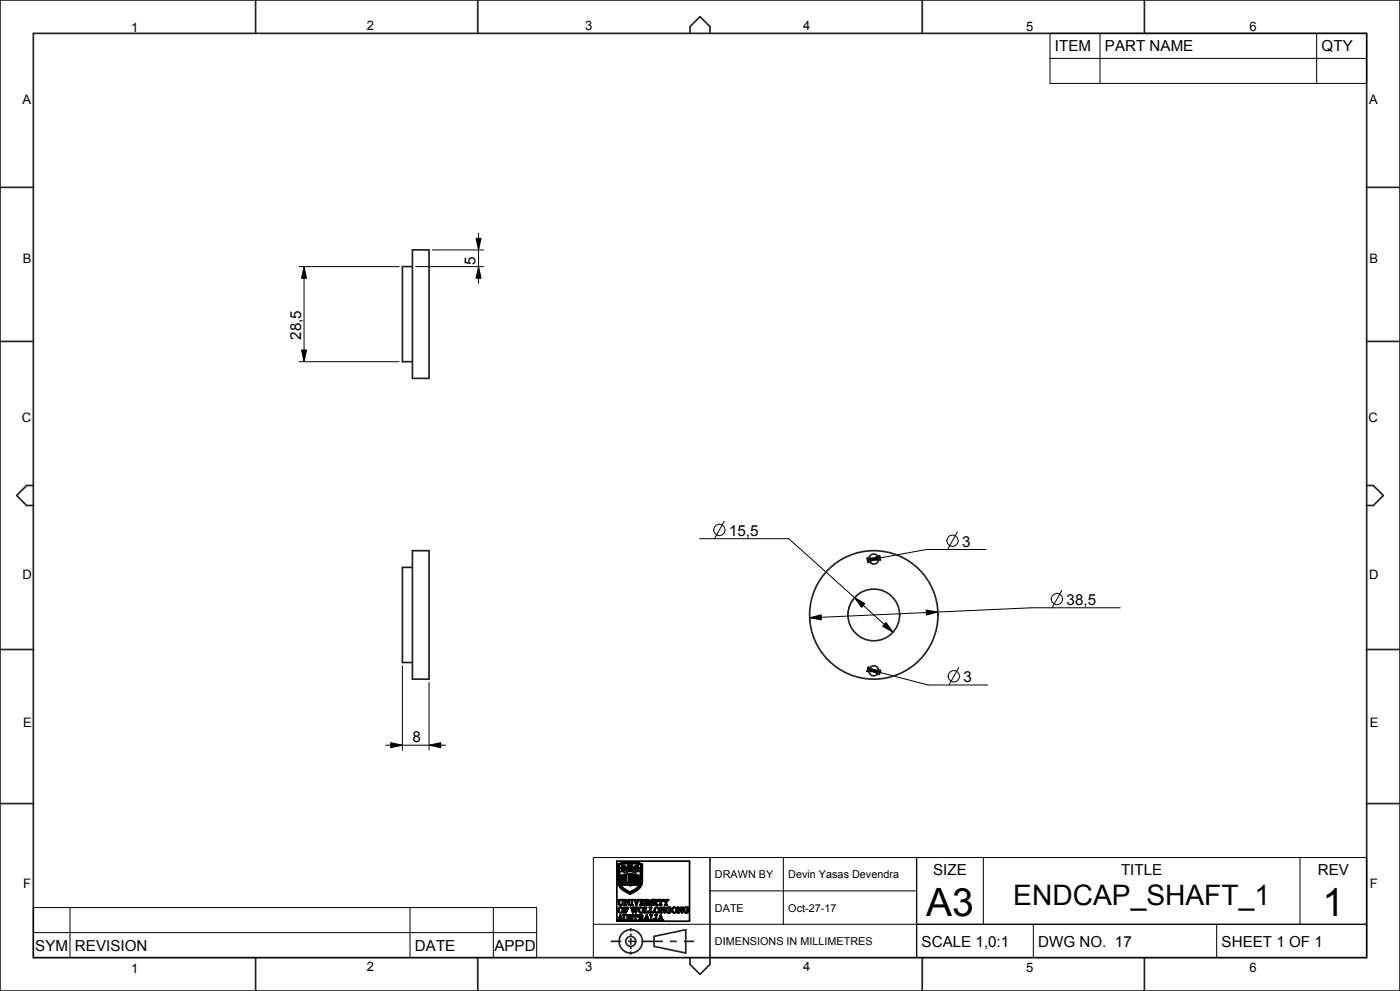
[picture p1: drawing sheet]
<svg xmlns="http://www.w3.org/2000/svg" width="420mm" height="297mm" viewBox="0 0 420 297" stroke-linecap="round" stroke-linejoin="round" font-family="sans-serif">
<g fill="none" stroke="#000" stroke-width=".51">
<path d="M185.1 258.1h21.8v18h-21.8zM185.3 259l1.5-.5 1.8-.2 2.2 .2 1.9 .5-.1 5.6-.3 1-.9 .9-2.4 1.4-1.8-.9-1.1-1-.7-1.6zM185.4 259.1l1.7-.5 2.1-.2 2 .2 1.4 .5v5.4l-.4 1.1-.9 .9-2.3 1.3-1.8-1-1.1-.9-.6-1.6zM185.6 259.2l1.5-.5 1.7-.1 2 .1 1.7 .5-.2 5.8-.8 1.2-1.9 1.2a1.1 1.1 0 0 1-1.6-.2l-1.6-1.1-.7-1.2zM185.8 259.3l1.4-.4 1.8-.1 1.8 .1 1.5 .4-.2 5.7-.9 1.2-2.1 1.3-2.2-1.3-1-1.2zM186.6 259.5l.4 .4 .5-.4-.2 .7 .3 .6-.5-.2-.6 .3 .2-.5-.5-.2 .5-.2zM186.7 259.6l.1 .4zM187.3 259.7l.1-.1-.2 .3zM188.4 259.2l.5 .1 .1 .4 .2-.4 .4-.1-.1 .6 .6 .2-.3 .3h-.5l-.3 .7-.3-.7-.7-.3 .6-.2zM188.6 259.4l.3 .3zM189.2 259.4h.3l-.3 .3zM189.5 259.9l.5 .1z"/>
<path d="M190.6 259.6l.3 .3zM191 259.9l-.5-.4v.4l.2 .3-.3 .6 .6-.2 .2 .3h.4l-.3-.5M191 259.9h.1M191 259.9l.4-.4v.6l.5 .1-.6 .2M191.4 259.6l-.2 .4zM185.4 269.6h.7l-.2 .2v1.1l.4 .3 .4-.3v-1l-.2-.3h.6l-.2 .2-.2 1.3-.5 .2-.5-.2-.1-1.3zM185.8 273.2h.1M185.9 272.1l.4-.1 .3 .3 .1 .8-.3 .4-.6-.3zM185.9 261.2l1.8 .2 1.4-.2 1.2 .2 1.8-.2v3.2l-.5 1.1-.9 .9-1.7 .9-1.9-1.1-.7-.7-.4-.9zM186.1 274.5v.1a.3 .3 0 0 1 .2 .3 .3 .3 0 0 1-.4 .3zM186.1 274.2l.9 1.6h-.8l.3-.1-.2-.5h-.5l-.2 .5 .2 .1h-.5zM186.3 260.2h.1"/>
<path d="M186.3 260.2l.3-.1zM186.3 264.5h.2zM186.3 262.6l.2 .1zM186.3 263.3l.4 .3-.2 .3-.3-.3zM186.3 262.4l.4 .2-.3 .4-.2-.3zM186.3 264.2l.4 .2-.3 .4-.2-.3zM186.7 260.6l.1-.1-.2 .3zM186.8 262.2h.2l-.1 2.9 2.1 .2 2.2-.2v-2.6l-.1 2.5-.1-2.8h.3v2.1a.68 .68 0 0 1-.1 .9 .68 .68 0 0 1-.9 0l-1.3 .2-2.2-.2zM186.8 274.2h.7l-.2 .2v1l.5 .4 .4-.4v-.9l-.3-.3h.6l-.2 .2-.2 1.3-.5 .2-.4-.2-.1-1.3zM186.9 260.5l.4-.3-.1 .2zM187.1 260.6h.1M187.1 271.9h1.3v.5l-.4-.4a.34 .34 0 0 0-.5 .3 .34 .34 0 0 0 .4 .4l.2-.3v.7l-.5-.3v.6l.2 .2h-.7l.2-.3v-1.2z"/>
<path d="M187.2 262.1l-.1 2.7zM187.3 269.6h.4l.9 1.3v-1l-.2-.3h.6l-.3 .3v1.4l-1.1-1.4v1.1l.3 .3h-.6l.2-.3v-1.1zM187.3 262l1.6 .1v.1l-.3-.1 .3 .2v.2l-.3-.1 .3 .2v.2l-.3-.1 .3 .3h-.3l.3 .3-.3-.1 .3 .2v.2l-.3-.1 .3 .2-.3 .1 .3 .3h-.3l.3 .1v.2l-.3-.1 .3 .4h-1.6zM187.4 264.1l.3 .1M187.4 264.1l.1 .1M187.4 262.8h.5zM187.4 264.4h.5zM187.4 263.9h.5zM187.4 262.5h.5zM187.4 263.6h.5zM187.4 263.1h.5zM187.4 262.2h.5z"/>
<path d="M187.5 264.2h.1M187.5 263.4h.3M187.5 260.2l.9 .8-.7-.3zM187.7 264.2h-.2M187.7 264.2h.2h-.4M187.8 263.3l-.3 .1M187.8 263.3h.1M187.8 263.3v.1M188.1 260l.4-.1zM188.7 263.5h.1M188.8 260.2l.5 .1-.4 .1zM188.8 274.3l.9-.1v.4l-.4-.3-.4 .2 .8 .7-.3 .6-.8 .1v-.5l.5 .4 .5-.3-.9-.6z"/>
<path d="M189.1 262.1l1.7-.1v2.6l-1.7 .1zM189.2 269.6h.7l-.2 .2v1.2l.2 .3h-.7l.2-.3v-1.2zM189.4 263l.9 .1zM189.4 262.2l.9 .1zM189.4 263.5l.9 .2zM189.4 262.7l.9 .1zM189.4 262.7h.1M189.4 263.8l.9 .1zM189.4 264l.9 .2zM189.4 263.8h.1M189.4 263.2l.8 .2M189.4 263.2v.1"/>
<path d="M189.4 262.4l.9 .2zM189.4 263.3l.9 .1M189.4 264.3l.9 .2zM190 274.2h1.3v.5l-.5-.4v1.4l.2 .1h-.8l.3-.1v-1.4l-.6 .4zM190.1 269.6h.7l-.2 .2 .4 1.2 .4-1.1-.2-.3h.6l-.8 1.7zM190.2 262.6h.1M190.2 264.4h.1M190.2 263.4h.1M190.3 272.5l-.5 1.1-.7-1.7h.7l-.2 .2 .3 1.1 .4-.9-.3-.4h.7l-.2 .2 .3 1.1 .1-.4M190.3 272.5h.1M190.3 272.5l.5 1.1 .7-1.7h-.6l.2 .2-.1 .6M190.4 260.2h.1l-.1 .4-.7 .4z"/>
<path d="M190.8 260.2l.3 .3zM190.8 260.2h.1M190.9 271.3h.1M190.9 262.1l.1 2.7zM190.9 260.1l.3 .3zM190.9 272.8h.1M191.1 265h.1M191.2 260.5l.3 .3zM191.3 260.4h.1M191.4 263.5l.4-.1a.25 .25 0 0 1 .1 .3 .25 .25 0 0 1-.3 .1l.1-.2zM191.4 264.4l.4-.1v.5h-.2l.1-.2zM191.4 262.6l.4-.2v.6h-.2l.1-.3z"/>
<path d="M191.4 260.1l.4 .1zM191.5 274.2l1.3 .2v.4l-.4 .2 .3 .2 .4 .7-.4-.1-.2-.6-.3-.1h-.2v.6l.3 .1h-.8l.3-.1v-1.3zM191.8 262.4h.1M191.9 269.6h1.3v.5l-.5-.4a.32 .32 0 0 0-.3 .3 .32 .32 0 0 0 .2 .4l.3-.3v.6l-.2-.2h-.3a.44 .44 0 0 0 .1 .5 .44 .44 0 0 0 .5 .1l.3-.3v.5h-1.4l.3-.5-.1-1zM192 272.1l.5-.1 .3 .3v.8l-.3 .4-.6-.4zM192 274.3l.5 .1v.5l-.5 .1zM193.3 271.9h.7l-.3 .2v1.4l.6-.1 .3-.4v.6h-1.4l.3-.2v-1.3zM193.7 271.1l-.2 .2h.7l-.2-.2M193.7 271.1v-1.3l-.2-.2 1 .1 .3 .4-.4 .3 .3 .2 .3 .7-.4-.1-.3-.7h-.4v.6M193.7 271.1h.1M193.9 269.7l.6 .1-.1 .5-.5 .1zM193.9 271.1h.1"/>
<path d="M194 274.5v.3a.24 .24 0 0 1 .1 .4 .24 .24 0 0 1-.4-.1zM194 274.2l.9 1.6h-.8l.2-.1-.1-.5h-.5l-.2 .5 .2 .1h-.5zM194.8 271.9h.7l-.2 .2v1.4l.5-.1 .3-.4a.5 .5 0 0 1-.2 .6 .5 .5 0 0 1-.6 0h-.5l.2-.4v-1.1zM194.9 274.2h.8l-.2 .2v1.4l.5-.1 .2-.4 .1 .5h-1.3l.2-.1v-1.3zM195.3 269.8l.9-.2v.5l-.4-.4-.4 .2 .8 .7-.2 .6-.8 .1v-.5l.5 .4 .4-.3-.9-.6zM196.4 274.2h.8l-.3 .2v1.3l.3 .1h-.8l.3-.1v-1.3zM196.5 269.6h.7l-.2 .2v1.2l.2 .3h-.7l.3-.2v-1.2zM196.8 272.1l.4-.1 .3 .3v.7l-.2 .5h-.4l-.3-.3zM197.5 269.6h.8a.4 .4 0 0 1 .5 .1 .4 .4 0 0 1 .1 .4l-.6-.4v1.4l.2 .2h-.7l.2-.2v-1.4l-.5 .4zM198 271.9a1.64 1.64 0 0 1 1.2 1.2l.1 .1v-1l-.3-.3h.7l-.3 .3v1.4l-1.1-1.4v1.1l.3 .3h-.6l.2-.5v-1zM198.1 274.5l.3 .7h-.5zM198.2 274.2l.8 1.6h-.7l.2-.1-.1-.5h-.5l-.2 .5 .2 .1h-.5z"/>
<path d="M199 269.6h.7l-.2 .2 .1 .3a.27 .27 0 0 0 .4 .2 .27 .27 0 0 0 .2-.4l-.2-.3h.6l-.7 1v.5l.3 .2h-.8l.3-.2v-.5zM200 272.1l1.1-.2v.5l-.4-.4-.4 .1-.3 .7 .2 .5 .4 .2 .3-.1v-.5l-.2-.1h.6l-.2 .7-.6 .1-.6-.3-.2-.6zM202 272.1l.4-.1 .3 .3 .1 .8-.4 .4-.6-.3zM203.2 271.9a1.51 1.51 0 0 1 1.3 1.2l.1-.9-.3-.3h.6l-.2 .3v1.4l-1.2-1.4 .1 1.1 .2 .3h-.6l.2-.7v-.8zM205.3 272.1l1.1-.2v.5l-.7-.4-.4 .8 .2 .5 .4 .2 .3-.1v-.5l-.3-.1h.7l-.2 .7-.6 .1-.6-.3-.2-.6z"/>
<circle cx="189" cy="260" r=".16"/>
<circle cx="186.2" cy="272.8" r=".83"/>
<circle cx="186.4" cy="263.6" r=".1"/>
<circle cx="187" cy="260.2" r=".17"/>
<circle cx="192.3" cy="272.8" r=".82"/>
<circle cx="197" cy="272.7" r=".82"/>
<circle cx="202.3" cy="272.7" r=".82"/>
</g>
<g fill="none" stroke="#000" stroke-width=".3">
<path d="M315 10h95v15h-95zM315 17.5h95M330 10v15M395 10v15M89.7 79.9h30M91.2 79.9l.8 3.5h-1.5zM91.2 79.9v28.5M124.7 79.9h20.4M129.7 74.9h15.4M142.8 71.4h1.5l-.7 3.5zM143.6 79.9l.7 3.5h-1.5zM143.6 69.9v15"/>
<path d="M89.7 108.4h30M90.5 104.9h1.5l-.8 3.5zM217.3 156.2l-2.9 5.2M287.2 159.4l-2.9 5.3M209.9 161.4h26.7l31.3 28.1M256.4 179.1l3.1 1.8-1 1.1zM257.1 178.4a7.7 7.7 0 0 0-2.7 5.9M260 167.2l3.6 .1-3.3 1.3zM260.7 167.8l3.3-1.4 .2 1.5zM263.2 166.5l.4 1M295.8 164.7h-17.8l-17.3 3.1M318.5 176.9l-2.9 5.3"/>
<path d="M120.7 199.5v25.3M242.9 184.3l.1 1.9M242.9 185.2l3.5-.9v1.5zM260.4 199.8l3.2 1.6-3.6-.1zM261.1 199.9l-.5 1.1M265.8 186.6l2.1 2.9-3.1-1.8zM277.8 182.8l3.6 .6-3.5 .9zM336.1 182.2h-26.8l-66.4 3M128.7 204.5v20.3M260.7 200.7l3.6 .1-.4 1.5zM260.7 200.7l17.7 4.6h17.8M287.6 200l-2.9 5.3"/>
<path d="M115.7 223.3h18M117.2 222.6l3.5 .7-3.5 .8zM128.7 223.3l3.5-.7v1.5zM178 257h232v30h-232zM213 257v30M235 257v20M275 257v30M295 257v20M390 257v20M10 272h151v15h-151zM10 279.5h151M21 272v15"/>
<path d="M123 272v15M148 272v15M178 277h232M213 267h62M310 277v10M365 277v10"/>
<circle cx="215.8" cy="158.8" r="1.72"/>
<circle cx="285.7" cy="162.1" r="1.72"/>
<circle cx="317" cy="179.5" r="1.72"/>
<circle cx="286.1" cy="202.7" r="1.72"/>
</g>
<g fill="#000">
<path d="M91.2 79.9l.8 3.5h-1.5zM142.8 71.4h1.5l-.7 3.5zM143.6 79.9l.7 3.5h-1.5zM90.5 104.9h1.5l-.8 3.5zM256.4 179.1l3.1 1.8-1 1.1zM260.7 167.8l3.3-1.4 .2 1.5zM260 167.2l3.6 .1-3.3 1.3zM242.9 185.2l3.5-.9v1.5zM265.8 186.6l2.1 2.9-3.1-1.8zM277.8 182.8l3.6 .6-3.5 .9zM260.7 200.7l3.6 .1-.4 1.5zM260.4 199.8l3.2 1.6-3.6-.1z"/>
<path d="M117.2 222.6l3.5 .7-3.5 .8zM128.7 223.3l3.5-.7v1.5z"/>
</g>
<g fill="none" stroke="#222226" stroke-width=".51">
<path d="M0 0h420v297h-420zM10 10h400v277h-400zM76.7 0v10M143.3 0v10M207 10v-2l3-3 3 3v2M276.7 0v10M343.3 0v10M0 56.2h10M410 56.2h10M0 102.3h10M410 102.3h10M10 145.5h-2l-3 3 3 3h2"/>
<path d="M410 145.5h2l3 3-3 3h-2M0 194.7h10M410 194.7h10M0 240.8h10M410 240.8h10M189.2 278.1v1M189.2 279.8v.7M76.7 287v10M143.3 287v10M183.2 282.1h3.2M188.4 282.1h2.1M189.2 281.1v2"/>
<path d="M189.2 283.8v.7M189.2 285.1v1M192.6 282.1h6.3M196.2 280.6l9.5-2v7l-9.5-2zM200.9 282.1h2.1M205.1 282.1h3.1M207 287v2l3 3 3-3v-2M276.7 287v10M343.3 287v10"/>
<circle cx="189.2" cy="282.1" r="3.5"/>
<circle cx="189.2" cy="282.1" r="1.5"/>
</g>
<!-- layer: 02___PRT_ALL_AXES -->
<g fill="none" stroke="#222226" stroke-width=".51">
<path d="M123.7 79.9h-3v28.5h3M123.7 74.9h5v38.5h-5zM123.7 165h5v38.5h-5zM123.7 170h-3v28.5h3"/>
<circle cx="262.1" cy="167.5" r="1.5"/>
<circle cx="262.1" cy="184.3" r="19.3"/>
<circle cx="262.1" cy="184.3" r="7.8"/>
<circle cx="262.1" cy="201" r="1.5"/>
</g>
<g font-size="11.7">
<text x="277.8" y="274.5">A3</text>
<text x="396.7" y="274.4">1</text>
</g>
<text font-size="8.5" x="304" y="271.3">ENDCAP_SHAFT_1</text>
<g font-size="4.6">
<text x="316.5" y="15.3">ITEM</text>
<text x="331.5" y="15.3">PART NAME</text>
<text x="396.5" y="15.3">QTY</text>
<text x="142.7" y="79.4" transform="rotate(-90 142.7 79.4)">5</text>
<text x="90.3" y="101.8" transform="rotate(-90 90.3 101.8)">28,5</text>
<text x="218.7" y="160.6">15,5</text>
<text x="288.7" y="163.8">3</text>
<text x="320" y="181.3">38,5</text>
<text x="289.1" y="204.4">3</text>
<text x="123.8" y="222.5">8</text>
<text x="279.9" y="262.3">SIZE</text>
<text x="336.3" y="262.3">TITLE</text>
<text x="395.3" y="262.3">REV</text>
<text x="10.6" y="285">SYM</text>
<text x="22.5" y="285">REVISION</text>
<text x="124.5" y="285">DATE</text>
<text x="148.3" y="285">APPD</text>
<text x="276.5" y="283.8">SCALE 1,0:1</text>
<text x="311.5" y="283.8">DWG NO. 17</text>
<text x="366.5" y="283.8">SHEET 1 OF 1</text>
</g>
<g font-size="3.9">
<text x="39.4" y="9.7">1</text>
<text x="110.1" y="9.1">2</text>
<text x="175.6" y="9.1">3</text>
<text x="240.9" y="9">4</text>
<text x="307.8" y="9.3">5</text>
<text x="374.8" y="9.3">6</text>
<text x="6.8" y="31.1">A</text>
<text x="410.8" y="31.1">A</text>
<text x="6.8" y="78.9">B</text>
<text x="410.8" y="78.9">B</text>
<text x="6.6" y="126.5">C</text>
<text x="410.6" y="126.5">C</text>
<text x="6.8" y="173.5">D</text>
<text x="410.8" y="173.5">D</text>
<text x="6.9" y="217.9">E</text>
<text x="410.9" y="217.9">E</text>
<text x="7" y="266.3">F</text>
<text x="411" y="266.3">F</text>
<text x="39.4" y="291.7">1</text>
<text x="110.1" y="291.1">2</text>
<text x="175.6" y="291.1">3</text>
<text x="240.9" y="291">4</text>
<text x="307.8" y="291.3">5</text>
<text x="374.8" y="291.3">6</text>
</g>
<g font-size="3.3">
<text x="214.5" y="263.3">DRAWN BY</text>
<text x="236.5" y="263.3">Devin Yasas Devendra</text>
<text x="214.5" y="273.3">DATE</text>
<text x="236.5" y="273.3">Oct-27-17</text>
<text x="214.5" y="283.3">DIMENSIONS IN MILLIMETRES</text>
</g>
</svg>
